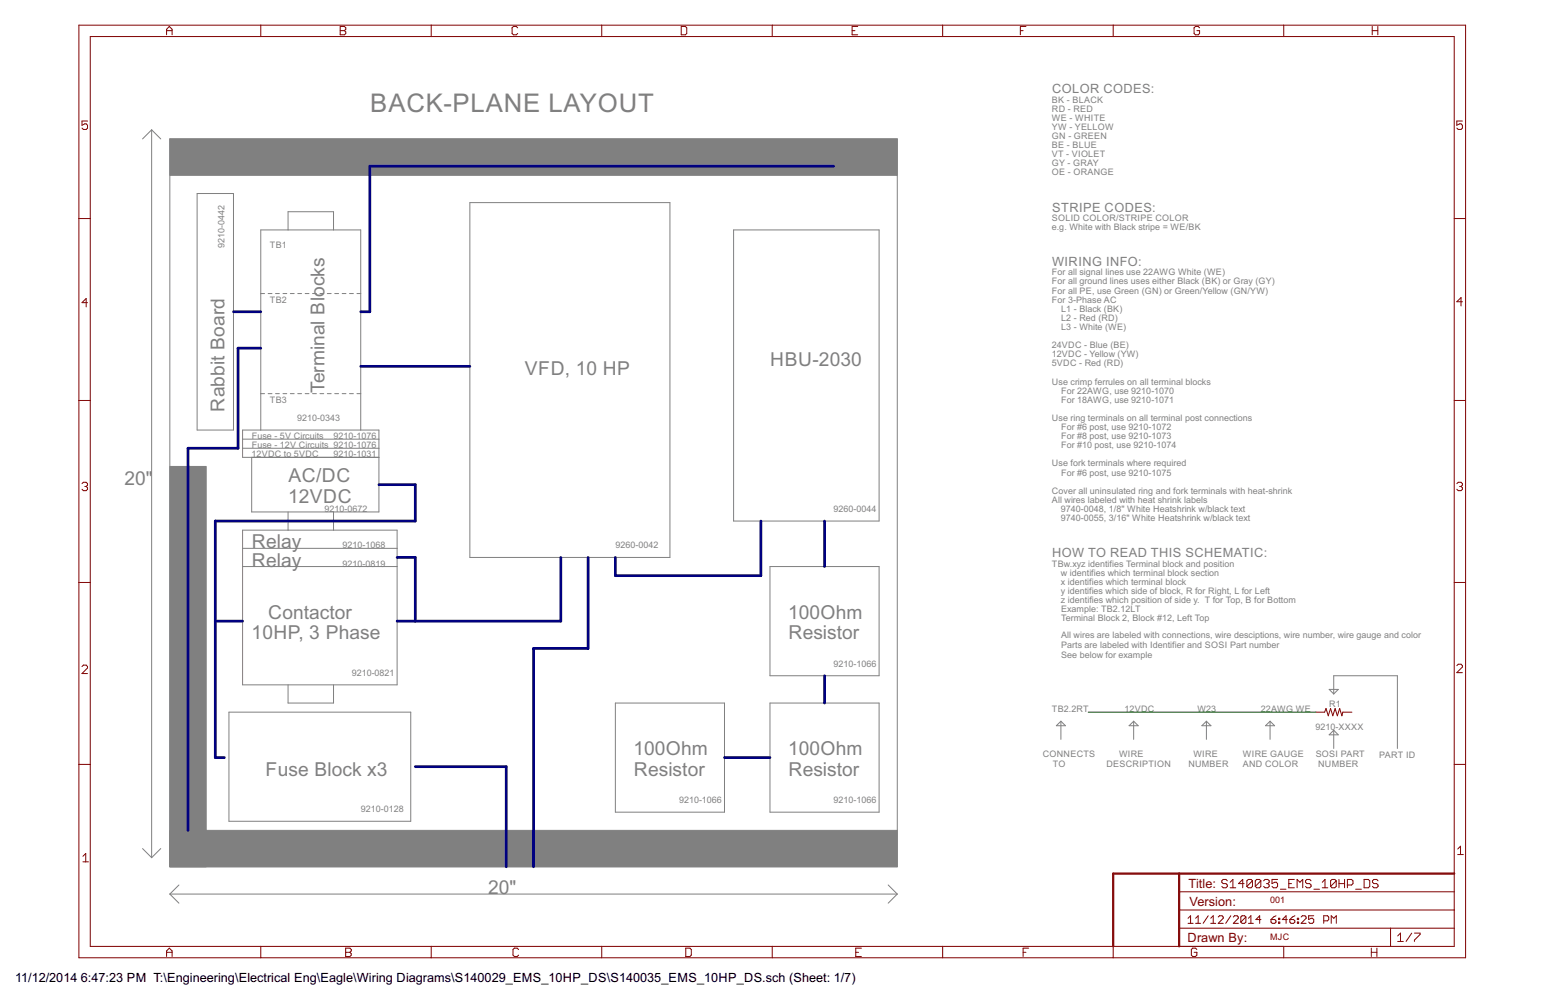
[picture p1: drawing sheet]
<svg xmlns="http://www.w3.org/2000/svg" width="432mm" height="279mm" viewBox="0 0 432 279" stroke-linecap="round" stroke-linejoin="round" font-family="sans-serif">
<g fill="none" stroke="#808080" stroke-width=".28">
<path d="M42.4 36.2v203.2M42.4 36.2l-2.6 2.6M42.4 36.2l2.5 2.6M47.4 38.8h203.2v203.1h-203.2zM55.1 54h10.1v66h-10.1zM131.2 56.6h55.9v99h-55.9zM80.5 64.2v-5.1h12.7v5.1M204.9 64.2h40.6v81.2h-40.6zM72.8 81.9h1.1M74.9 81.9h1.1M77 81.9h1M79 81.9h1.1"/>
<path d="M81.1 81.9h1.1M83.2 81.9h1M85.2 81.9h1.1M87.3 81.9h1.1M89.4 81.9h1M91.4 81.9h1.1M93.5 81.9h1.1M95.6 81.9h1M97.6 81.9h1.1M99.7 81.9h1.1M72.8 109.9h1.1M74.9 109.9h1.1"/>
<path d="M77 109.9h1M79 109.9h1.1M81.1 109.9h1.1M83.2 109.9h1M85.2 109.9h1.1M87.3 109.9h1.1M89.4 109.9h1M91.4 109.9h1.1M93.5 109.9h1.1M95.6 109.9h1M97.6 109.9h1.1M99.7 109.9h1.1"/>
<path d="M67.8 122.6h38M67.8 125.1h38M70.3 127.7v15.2h35.5v-22.9h-38v7.7h38M72.8 120v-55.8h28v55.8M67.8 158.1h43.1M67.8 148h43.1v43.2h-43.1zM67.8 153.1h43.1M80.5 142.9v5.1M93.2 142.9v5.1M215.1 158.1h30.4v30.5h-30.4zM63.9 198.8h50.8v30.4h-50.8zM80.5 191.2v5h12.7v-5"/>
<path d="M171.9 196.2h30.5v30.5h-30.5zM215.1 196.2h30.4v30.5h-30.4zM371.2 192.4h2.6l-1.3 1.3zM372.5 193.7v-5.1h17.8v20.3M295 202.6l1.3-1.3 1.3 1.3zM296.3 201.3v5.1M315.4 202.6l1.2-1.3 1.3 1.3zM316.6 201.3v5.1M335.7 202.6l1.3-1.3 1.2 1.3zM337 201.3v5.1M353.5 202.6l1.2-1.3 1.3 1.3zM354.7 201.3v5.1"/>
<path d="M371.2 205.1l1.3-1.3 1.3 1.3zM372.5 203.8v5.1M39.8 236.9l2.6 2.5M44.9 236.9l-2.5 2.5M47.4 249.6l2.6 2.5M47.4 249.6h203.2M50 247l-2.6 2.6M248.1 247l2.5 2.6M250.6 249.6l-2.5 2.5"/>
</g>
<g fill="#808080" stroke="#808080" stroke-width=".28">
<path d="M47.4 231.8h203.2v10.1h-203.2z"/>
<path d="M47.4 130.2h10.2v111.8h-10.2z"/>
<path d="M47.4 38.8h203.2v10.1h-203.2z"/>
</g>
<g fill="none" stroke="#800000" stroke-width=".28">
<path d="M22 7h387.3v260.3h-387.3zM25.2 10.2h381v254h-381zM46.5 9.7v-1.5l.8-.8 .8 .8v1.5M46.5 8.6h1.6M72.8 7v3.2M95 7.4h1.2l.4 .4v.4l-.4 .4 .4 .3v.4l-.4 .4h-1.2zM95 8.6h1.2M120.4 7v3.2M144.6 7.8l-.4-.4h-.8l-.4 .4v1.5l.4 .4h.8l.4-.4M168.1 7v3.2M190.3 7.4h1.1l.4 .4v1.5l-.4 .4h-1.1zM215.7 7v3.2"/>
<path d="M238 8.6h.8M239.6 7.4h-1.6v2.3h1.6M263.3 7v3.2M285 8.6h.8M286.6 7.4h-1.6v2.3M310.9 7v3.2M335 7.8l-.3-.4h-.8l-.4 .4v1.5l.4 .4h.8l.3-.4v-.7h-.7M358.5 7v3.2M383.3 7.4v2.3M383.3 8.6h1.5M384.8 7.4v2.3M24.4 33.8h-1.5v1.2l1.2-.4 .3 .4v.8l-.3 .3h-.8l-.4-.3"/>
<path d="M408.5 33.8h-1.6v1.2l1.2-.4 .4 .4v.8l-.4 .3h-.8l-.4-.3M22 61h3.2M406.2 61h3.1M24.4 84.5h-1.5l1.2-1.2v2.4M408.5 84.2h-1.6l1.2-1.1v2.3M22 111.8h3.2M406.2 111.8h3.1M22.9 135l.4-.4h.8l.3 .4v.4l-.3 .4M23.7 135.8h.4M24.1 135.8l.3 .4v.4l-.3 .3h-.8l-.4-.3M406.9 135l.4-.4h.8l.4 .4v.4l-.4 .4M407.7 135.8h.4"/>
<path d="M408.1 135.8l.4 .4v.4l-.4 .3h-.8l-.4-.3M22 162.6h3.2M406.2 162.6h3.1M22.9 186.1l.4-.4h.8l.3 .4v.3l-1.5 1.6h1.5M367.4 198.8h2.6l.4-1 .6 2 .6-2 .7 2 .6-2 .6 2 .7-2 .6 2 .3-1h2.5M406.9 185.8l.4-.4h.8l.4 .4v.4l-1.6 1.5h1.6M22 213.4h3.2M406.2 213.4h3.1M23.2 239l.7-.8v2.4M407.1 237l.8-.8v2.3M407.1 238.5h1.6M23.2 240.6h1.5"/>
<path d="M329.3 259.1h76.9M329.3 254h76.9M329.3 248.9h76.9M331.8 256.3l.7-.7v2.1M331.8 257.7h1.4M333.9 257.7h1.4M333.9 256.3l.7-.7v2.1M337.5 255.6l-1.5 2.1M338.2 257.7h1.4M338.2 256.3l.7-.7v2.1M340.3 256l.3-.4h.7l.4 .4v.3l-1.4 1.4h1.4M342.8 245.9l-.4-.4h-.8l-.4 .4v.4l.4 .3h.8l.4 .4v.4l-.4 .4h-.8l-.4-.4"/>
<path d="M343.6 247.8h1.5M343.6 246.3l.8-.8v2.3M343.8 255.6l-1.5 2.1M344.5 256l.3-.4h.7l.4 .4v.3l-1.4 1.4h1.4M347.5 246.6h-1.6l1.2-1.1v2.3M348 256v1.4l-.4 .3h-.7l-.3-.3M348 256l-.4-.4h-.7l-.3 .4v1.4M348 256l-1.4 1.4M348.7 257.7h1.4M348.7 256.3l.7-.7v2.1M349.8 245.9l-.4-.4h-.7l-.4 .4v1.5M349.8 245.9v1.5l-.4 .4h-.7l-.4-.4"/>
<path d="M349.8 245.9l-1.5 1.5M352.1 245.9l-.3-.4h-.8l-.4 .4v1.5M352.1 245.9v1.5l-.3 .4h-.8l-.4-.4M352.1 245.9l-1.5 1.5M352.2 256.7h-1.4l1-1.1v2.1M352.9 245.9l.4-.4h.8l.4 .4v.4l-.4 .3M353.7 246.6h.4M354.1 246.6l.4 .4v.4l-.4 .4h-.8l-.4-.4M355 256.7h1l.4 .3v.4l-.4 .3h-.7l-.3-.3zM356.4 255.6l-1.4 1.1M356.8 245.5h-1.5v1.1l.7-.3h.4l.4 .3v.8l-.4 .4h-.7l-.4-.4M357.1 257.4h.3v.3h-.3z"/>
<path d="M357.1 256.3h.3v.4h-.3zM357.6 248.2h1.6M359.6 256.7h-1.5l1.1-1.1v2.1M360 246.6h.7M360.3 256.7h1l.4 .3v.4l-.4 .3h-.7l-.3-.3zM361.5 245.5h-1.5v2.3h1.5M361.7 255.6l-1.4 1.1M362.3 247.8v-2.3l.8 .8 .8-.8v2.3M362.4 257.4h.3v.3h-.3zM362.4 256.3h.3v.4h-.3zM363.4 256l.3-.4h.8l.3 .4v.3l-1.4 1.4h1.4M366.2 245.9l-.4-.4h-.8l-.4 .4v.4l.4 .3h.8l.4 .4v.4l-.4 .4h-.8l-.4-.4"/>
<path d="M366.9 255.6h-1.4v1.1l.7-.4h.4l.3 .4v.7l-.3 .3h-.7l-.4-.3M367 248.2h1.5M369.3 247.8h1.6M369.3 246.3l.8-.8v2.3M369.7 257h1.1l.3-.3v-.7l-.3-.4h-1.1v2.1M371.8 257.7v-2.1l.7 .7 .7-.7v2.1M373.2 245.9l-.4-.4h-.8l-.4 .4v1.5M373.2 245.9v1.5l-.4 .4h-.8l-.4-.4M373.2 245.9l-1.6 1.5M374 246.6h1.5M374 245.5v2.3M375.5 245.5v2.3"/>
<path d="M376.3 247h1.2l.4-.4v-.7l-.4-.4h-1.2v2.3M378.7 248.2h1.5M381 245.5h1.2l.4 .4v1.5l-.4 .4h-1.2zM384.9 245.9l-.4-.4h-.8l-.4 .4v.4l.4 .3h.8l.4 .4v.4l-.4 .4h-.8l-.4-.4M388.4 259.1v5.1M46.5 267v-1.6l.8-.8 .8 .8v1.6M46.5 265.8h1.6M72.8 264.2v3.1M96.5 265.8h1.2M96.5 264.6h1.2l.4 .4v.4l-.4 .4 .4 .4v.4l-.4 .4h-1.2zM120.4 264.2v3.1M144.8 265l-.4-.4h-.7l-.4 .4v1.6l.4 .4h.7l.4-.4"/>
<path d="M168.1 264.2v3.1M191.5 264.6h1.2l.4 .4v1.6l-.4 .4h-1.2zM215.7 264.2v3.1M239 265.8h.8M240.6 264.6h-1.6v2.4h1.6M263.3 264.2v3.1M285.7 265.8h.8M287.3 264.6h-1.6v2.4M310.9 264.2v3.1M334.3 265l-.4-.4h-.8l-.4 .4v1.6l.4 .4h.8l.4-.4v-.8h-.8M358.5 264.2v3.1M383 265.8h1.6"/>
<path d="M383 264.6v2.4M384.6 264.6v2.4M390.4 261.2l.8-.7v2.3M390.4 262.8h1.5M394.3 260.5l-1.6 2.3M395.1 260.5h1.5v.3l-1.5 1.6v.4"/>
</g>
<path d="M329.3 243.8v20.4M406.2 243.8h-95.3v20.4" fill="none" stroke="#800000" stroke-width=".61"/>
<g fill="none" stroke="#000080" stroke-width=".76">
<path d="M232.8 46.4h-129.5v40.6h-2.5M65.2 87h7.6M72.8 97.2h-6.3v27.9h-14v106.7M100.8 102.3h30.4M105.8 135.3h10.2v10.1h-55.9v66.1h2.6M110.9 155.6h5.1v17.8M156.6 155.6v17.8h-45.7M164.3 155.6v25.4h-15.3v60.9M212.5 145.4v15.3h-40.6v-5.1M230.3 145.4v12.7M60.1 173.4h7.7M230.3 188.6v7.6"/>
<path d="M116 214h25.4v27.9M202.4 211.5h12.7"/>
</g>
<path d="M303.9 198.8h63.5" fill="none" stroke="#008000" stroke-width=".28"/>
<text font-size="8" fill="#808080" x="103.4" y="31.2">BACK-PLANE LAYOUT</text>
<g font-size="6" fill="#808080">
<text x="146.6" y="104.8">VFD, 10 HP</text>
<text x="215.1" y="102.3">HBU-2030</text>
<text x="90.6" y="109.8" transform="rotate(-90 90.6 109.8)">Terminal Blocks</text>
<text x="62.7" y="114.9" transform="rotate(-90 62.7 114.9)">Rabbit Board</text>
<text x="34.7" y="135.3">20&quot;</text>
<text x="80.5" y="134.6">AC/DC</text>
<text x="80.4" y="140.4">12VDC</text>
<text x="70.4" y="153.1">Relay</text>
<text x="70.4" y="158.1">Relay</text>
<text x="74.9" y="172.7">Contactor</text>
<text x="220.1" y="172.7">100Ohm</text>
<text x="70.3" y="178.4">10HP, 3 Phase</text>
<text x="220.2" y="178.4">Resistor</text>
<text x="177" y="210.8">100Ohm</text>
<text x="220.1" y="210.8">100Ohm</text>
<text x="74.2" y="216.5">Fuse Block x3</text>
<text x="177" y="216.5">Resistor</text>
<text x="220.2" y="216.5">Resistor</text>
<text x="136.3" y="249.6">20&quot;</text>
</g>
<g font-size="4" fill="#808080">
<text x="293.8" y="26.1">COLOR CODES:</text>
<text x="293.8" y="59.1">STRIPE CODES:</text>
<text x="293.8" y="74.3">WIRING INFO:</text>
<text x="293.8" y="155.6">HOW TO READ THIS SCHEMATIC:</text>
</g>
<g font-size="4" fill="#800000">
<text x="331.9" y="247.8">Title:</text>
<text x="332.2" y="252.9">Version:</text>
<text x="331.7" y="263">Drawn By:</text>
</g>
<g font-size="4">
<text x="4.2" y="274.2">11/12/2014</text>
<text x="22.6" y="274.2">6:47:23 PM T:\Engineering\Electrical Eng\Eagle\Wiring Diagrams\S140029_EMS_10HP_DS\S140035_EMS_10HP_DS.sch (Sheet: 1/7)</text>
</g>
<g font-size="2.8" fill="#808080">
<text x="293.8" y="28.6">BK - BLACK</text>
<text x="293.8" y="33.7">WE - WHITE</text>
<text x="293.8" y="31.2">RD - RED</text>
<text x="293.8" y="36.2">YW - YELLOW</text>
<text x="293.8" y="38.8">GN - GREEN</text>
<text x="293.8" y="41.3">BE - BLUE</text>
<text x="293.8" y="43.9">VT - VIOLET</text>
<text x="293.8" y="46.4">GY - GRAY</text>
<text x="293.8" y="48.9">OE - ORANGE</text>
<text x="293.8" y="64.2">e.g. White with Black stripe = WE/BK</text>
<text x="293.8" y="61.6">SOLID COLOR/STRIPE COLOR</text>
<text x="62.7" y="69.2" transform="rotate(-90 62.7 69.2)">9210-0442</text>
<text x="75.4" y="69.2">TB1</text>
<text x="293.8" y="76.9">For all signal lines use 22AWG White (WE)</text>
<text x="293.8" y="79.4">For all ground lines uses either Black (BK) or Gray (GY)</text>
<text x="293.8" y="81.9">For all PE, use Green (GN) or Green/Yellow (GN/YW)</text>
<text x="75.4" y="84.5">TB2</text>
<text x="293.8" y="84.5">For 3-Phase AC</text>
<text x="296.4" y="87">L1 - Black (BK)</text>
<text x="296.4" y="89.6">L2 - Red (RD)</text>
<text x="296.4" y="92.1">L3 - White (WE)</text>
<text x="293.8" y="97.2">24VDC - Blue (BE)</text>
<text x="293.8" y="99.7">12VDC - Yellow (YW)</text>
<text x="293.8" y="102.3">5VDC - Red (RD)</text>
<text x="293.8" y="107.3">Use crimp ferrules on all terminal blocks</text>
<text x="75.4" y="112.4">TB3</text>
<text x="296.4" y="109.9">For 22AWG, use 9210-1070</text>
<text x="296.4" y="112.4">For 18AWG, use 9210-1071</text>
<text x="83" y="117.5">9210-0343</text>
<text x="293.8" y="117.5">Use ring terminals on all terminal post connections</text>
<text x="70.3" y="125.1">Fuse - 12V Circuits 9210-1076</text>
<text x="70.3" y="122.6">Fuse - 5V Circuits</text>
<text x="93.1" y="122.6">9210-1076</text>
<text x="296.4" y="120">For #6 post, use 9210-1072</text>
<text x="296.4" y="122.6">For #8 post, use 9210-1073</text>
<text x="296.4" y="125.1">For #10 post, use 9210-1074</text>
<text x="70.3" y="127.7">12VDC to 5VDC</text>
<text x="93.1" y="127.7">9210-1031</text>
<text x="293.8" y="130.2">Use fork terminals where required</text>
<text x="293.8" y="137.8">Cover all uninsulated ring and fork terminals with heat-shrink</text>
<text x="296.4" y="132.7">For #6 post, use 9210-1075</text>
<text x="90.6" y="142.9">9210-0672</text>
<text x="232.8" y="142.9">9260-0044</text>
<text x="293.8" y="140.4">All wires labeled with heat shrink labels</text>
<text x="296.3" y="142.9">9740-0048, 1/8&quot; White Heatshrink w/black text</text>
<text x="296.3" y="145.4">9740-0055, 3/16&quot; White Heatshrink w/black text</text>
<text x="95.7" y="153.1">9210-1068</text>
<text x="171.9" y="153.1">9260-0042</text>
<text x="95.7" y="158.1">9210-0819</text>
<text x="293.8" y="158.1">TBw.xyz identifies Terminal block and position</text>
<text x="296.3" y="160.7">w identifies which terminal block section</text>
<text x="296.3" y="163.2">x identifies which terminal block</text>
<text x="296.3" y="165.8">y identifies which side of block, R for Right, L for Left</text>
<text x="296.3" y="168.3">z identifies which position of side y. T for Top, B for Bottom</text>
<text x="296.4" y="170.7">Example: TB2.12LT</text>
<text x="296.4" y="173.4">Terminal Block 2, Block #12, Left Top</text>
<text x="296.4" y="178.2">All wires are labeled with connections, wire desciptions, wire number, wire gauge and color</text>
<text x="296.4" y="180.9">Parts are labeled with Identifier and SOSI Part number</text>
<text x="296.4" y="183.5">See below for example</text>
<text x="98.2" y="188.6">9210-0821</text>
<text x="232.8" y="186.1">9210-1066</text>
<text x="371.3" y="197.3">R1</text>
<text x="293.8" y="198.8">TB2.2RT</text>
<text x="314.1" y="198.8">12VDC</text>
<text x="334.5" y="198.8">W23</text>
<text x="352.2" y="198.8">22AWG WE</text>
<text x="367.4" y="203.8">9210</text>
<text x="373" y="203.8">-XXXX</text>
<text x="291.3" y="211.3">CONNECTS</text>
<text x="294" y="214">TO</text>
<text x="309.1" y="214">DESCRIPTION</text>
<text x="312.6" y="211.3">WIRE</text>
<text x="331.9" y="214">NUMBER</text>
<text x="333.3" y="211.3">WIRE</text>
<text x="347.2" y="211.3">WIRE GAUGE</text>
<text x="347.2" y="214">AND COLOR</text>
<text x="367.5" y="211.3">SOSI PART</text>
<text x="368.2" y="214">NUMBER</text>
<text x="385.2" y="211.5">PART ID</text>
<text x="100.8" y="226.7">9210-0128</text>
<text x="189.7" y="224.2">9210-1066</text>
<text x="232.8" y="224.2">9210-1066</text>
</g>
<g font-size="2.8" fill="#800000">
<text x="354.7" y="252.1">001</text>
<text x="354.8" y="262.3">MJC</text>
</g>
</svg>
